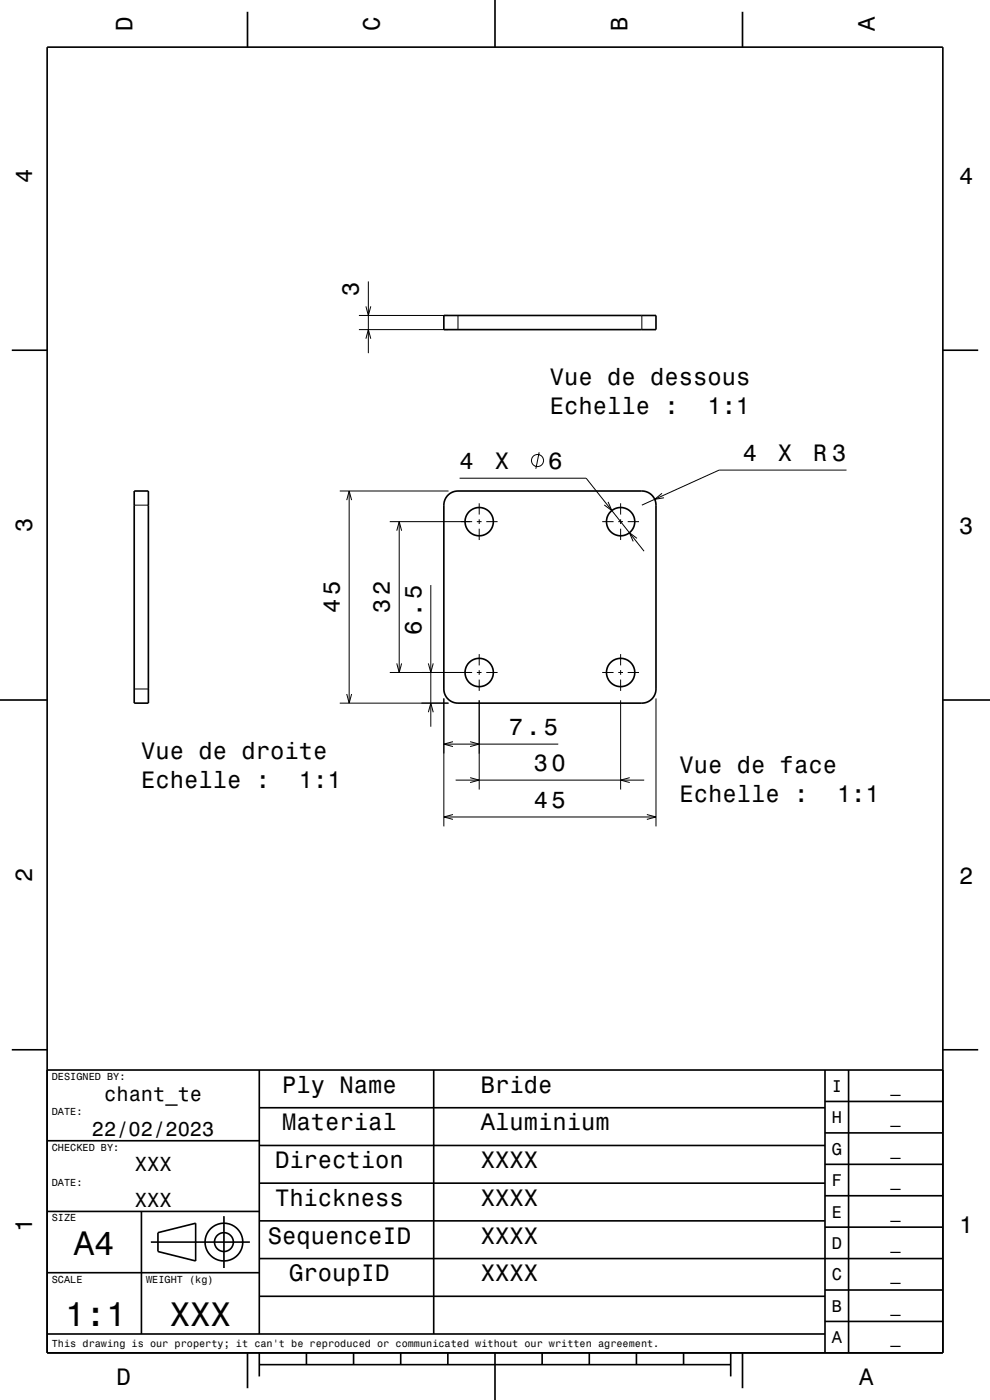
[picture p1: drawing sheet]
<svg xmlns="http://www.w3.org/2000/svg" width="210mm" height="297mm" viewBox="0 0 210 297" stroke-linecap="round" stroke-linejoin="round" font-family="sans-serif">
<g fill="none" stroke="#000" stroke-width=".21">
<path d="M78.1 59.7v15.2M76.1 69.9h19M76.1 66.9h19M77.6 65l.5 1.9 .6-1.9M77.6 71.9l.5-2 .6 2M97.1 66.9v3M136.1 66.9v3M114.4 95.9l-.7 3.5M179.6 99.7h-27.1l-16.4 7.5M28.5 107.2h3M72.1 104.2h23M73.6 106.1l.5-1.9 .5 1.9"/>
<path d="M74.1 104.2v45M82.7 110.7h17.5M84.2 112.6l.5-1.9 .5 1.9M84.7 110.7v32M97.5 101.4h26.8l12.3 15.5M101.1 110.7h1.1M101.6 106.8v2.4M101.6 110.2v1M101.6 112.2v2.4M103.1 110.7h2.4M127.7 110.7h2.5M129 106.5l.8 1.8-1.6-1.2"/>
<path d="M131.1 110.7h1.1M131.6 106.8v2.4M131.6 110.2v1M131.6 112.2v2.4M133.1 110.7h2.4M135.1 114.2l-1.6-1.2 .8 1.9M140.4 104.7l-1.5 1.2 2-.3M91.4 124.1v30.1M101.6 138.8v2.4M131.6 138.8v2.4M28.5 146.2h3M72.1 149.2h23"/>
<path d="M73.6 147.2l.5 2 .5-2M82.7 142.7h17.5M84.2 140.7l.5 2 .5-2M90.9 140.7l.5 2 .5-2M90.9 151.1l.5-1.9 .5 1.9M94.1 148.2v27.1M94.1 157.9h24.3M96.1 157.3l-2 .6 2 .5M99.7 157.3l1.9 .6-1.9 .5M101.1 142.7h1.1M101.6 142.2v1M101.6 144.2v2.4"/>
<path d="M101.6 148.6v18.9M103.1 142.7h2.4M127.7 142.7h2.5M131.1 142.7h1.1M131.6 142.2v1M131.6 144.2v2.4M131.6 148.6v18.9M133.1 142.7h2.4M139.1 148.2v27.1M94.1 173.3h45M96.1 172.8l-2 .5 2 .5M96.7 165.5h39.9"/>
<path d="M99.7 165l1.9 .5-1.9 .5M133.6 165l-2 .5 2 .5M137.2 172.8l1.9 .5-1.9 .5"/>
<circle cx="114" cy="97.7" r="1.28"/>
</g>
<g fill="none" stroke="#000" stroke-width=".35">
<path d="M10 10h190v277h-190zM52.5 2.5v7.5M105 0v10M157.5 2.5v7.5M2.5 74.3h7.5M94.1 66.9h45v3h-45zM200 74.3h7.5M28.5 104.2h3v45h-3zM94.9 105.1a3 3 0 0 1 2.2-.9h39a3 3 0 0 1 3 3v39a3 3 0 0 1-3 3h-39a3 3 0 0 1-3-3l.1-39.3a3 3 0 0 1 .7-1.8zM0 148.5h10M200 148.5h10M2.5 222.7h7.5"/>
<path d="M10 227h190M55 227v56M55 235h120M92 227v56M175 233.7h25M175 227v60M180 227v60M200 222.7h7.5M10 257h45M10 242h45M30 257v26M47.5 258v11"/>
<path d="M55 259h120M55 251h120M55 243h120M175 253.7h25M175 247h25M175 240.3h25M10 270h45M32 263.5h21M33.5 261.5l8-2v8l-8-2zM55 275h120M55 267h145M175 273.7h25"/>
<path d="M175 260.3h25M10 283h165M52.5 287v7.5M55 289.5h100M55 287v5M65 287v2.5M75 287v2.5M85 287v2.5M95 287v2.5M105 287v10M115 287v2.5M125 287v2.5"/>
<path d="M135 287v2.5M145 287v2.5M155 287v5M157.5 287v7.5M175 280.3h25"/>
<circle cx="101.6" cy="110.7" r="3"/>
<circle cx="131.6" cy="110.7" r="3"/>
<circle cx="101.6" cy="142.7" r="3"/>
<circle cx="131.6" cy="142.7" r="3"/>
<circle cx="47.5" cy="263.5" r="2"/>
<circle cx="47.5" cy="263.5" r="4"/>
</g>
<g font-size="7.2">
<text x="15.7" y="266.3">A4</text>
<text x="13.8" y="281.3">1:1</text>
<text x="36" y="281.3">XXX</text>
</g>
<g font-size="5">
<text x="28.1" y="6.5" transform="rotate(-90 28.1 6.5)">D</text>
<text x="80.6" y="6.5" transform="rotate(-90 80.6 6.5)">C</text>
<text x="133.1" y="6.5" transform="rotate(-90 133.1 6.5)">B</text>
<text x="185.6" y="6.5" transform="rotate(-90 185.6 6.5)">A</text>
<text x="6.8" y="38.7" transform="rotate(-90 6.8 38.7)">4</text>
<text x="203.5" y="39">4</text>
<text x="76.1" y="62.7" transform="rotate(-90 76.1 62.7)">3</text>
<text x="116.6" y="81.8">Vue de dessous</text>
<text x="116.6" y="87.8">Echelle :</text>
<text x="150" y="87.8">1:1</text>
<text x="97.5" y="99.4">4</text>
<text x="105" y="99.4">X</text>
<text x="116.3" y="99.4">6</text>
<text x="157.5" y="97.7">4</text>
<text x="165" y="97.7">X</text>
<text x="172.5" y="97.7">R 3</text>
<text x="6.8" y="112.9" transform="rotate(-90 6.8 112.9)">3</text>
<text x="203.5" y="113.2">3</text>
<text x="72.1" y="130.1" transform="rotate(-90 72.1 130.1)">45</text>
<text x="82.7" y="130.1" transform="rotate(-90 82.7 130.1)">32</text>
<text x="89.4" y="134.6" transform="rotate(-90 89.4 134.6)">6.5</text>
<text x="107.9" y="155.9">7.5</text>
<text x="30" y="161">Vue de droite</text>
<text x="30" y="167.1">Echelle :</text>
<text x="63.4" y="167.1">1:1</text>
<text x="113.3" y="163.5">30</text>
<text x="144.1" y="164">Vue de face</text>
<text x="113.3" y="171.3">45</text>
<text x="144.1" y="170.1">Echelle :</text>
<text x="177.5" y="170.1">1:1</text>
<text x="6.8" y="187.1" transform="rotate(-90 6.8 187.1)">2</text>
<text x="203.5" y="187.4">2</text>
<text x="59.9" y="231.8">Ply Name</text>
<text x="102" y="231.8">Bride</text>
<text x="59.9" y="239.8">Material</text>
<text x="102" y="239.8">Aluminium</text>
<text x="58.3" y="247.8">Direction</text>
<text x="102" y="247.8">XXXX</text>
<text x="58.3" y="255.8">Thickness</text>
<text x="102" y="255.8">XXXX</text>
<text x="6.8" y="261.3" transform="rotate(-90 6.8 261.3)">1</text>
<text x="56.8" y="263.8">SequenceID</text>
<text x="102" y="263.8">XXXX</text>
<text x="203.5" y="261.6">1</text>
<text x="61.4" y="271.8">GroupID</text>
<text x="102" y="271.8">XXXX</text>
<text x="24.7" y="293.8">D</text>
<text x="182.2" y="293.8">A</text>
</g>
<g font-size="4.3">
<text x="22.1" y="233.5">chant_te</text>
<text x="19.5" y="241">22/02/2023</text>
<text x="28.6" y="248.5">XXX</text>
<text x="28.6" y="256">XXX</text>
</g>
<g font-size="3.6">
<text x="176.4" y="231.6">I</text>
<text x="188.9" y="231.6">_</text>
<text x="176.4" y="238.3">H</text>
<text x="188.9" y="238.3">_</text>
<text x="176.4" y="245">G</text>
<text x="188.9" y="245">_</text>
<text x="176.4" y="251.6">F</text>
<text x="188.9" y="251.6">_</text>
<text x="176.4" y="258.3">E</text>
<text x="188.9" y="258.3">_</text>
<text x="176.4" y="265">D</text>
<text x="188.9" y="265">_</text>
<text x="176.4" y="271.6">C</text>
<text x="188.9" y="271.6">_</text>
<text x="176.4" y="278.3">B</text>
<text x="188.9" y="278.3">_</text>
<text x="176.4" y="285">A</text>
<text x="188.9" y="285">_</text>
</g>
<g font-size="2.2">
<text x="11" y="229.1">DESIGNED BY:</text>
<text x="11" y="236.6">DATE:</text>
<text x="11" y="244.1">CHECKED BY:</text>
<text x="11" y="251.6">DATE:</text>
<text x="11" y="259.1">SIZE</text>
<text x="11" y="272.1">SCALE</text>
<text x="31" y="272.1">WEIGHT (kg)</text>
<text x="11" y="285.8">This drawing is our property; it can't be reproduced or communicated without our written agreement.</text>
</g>
</svg>
